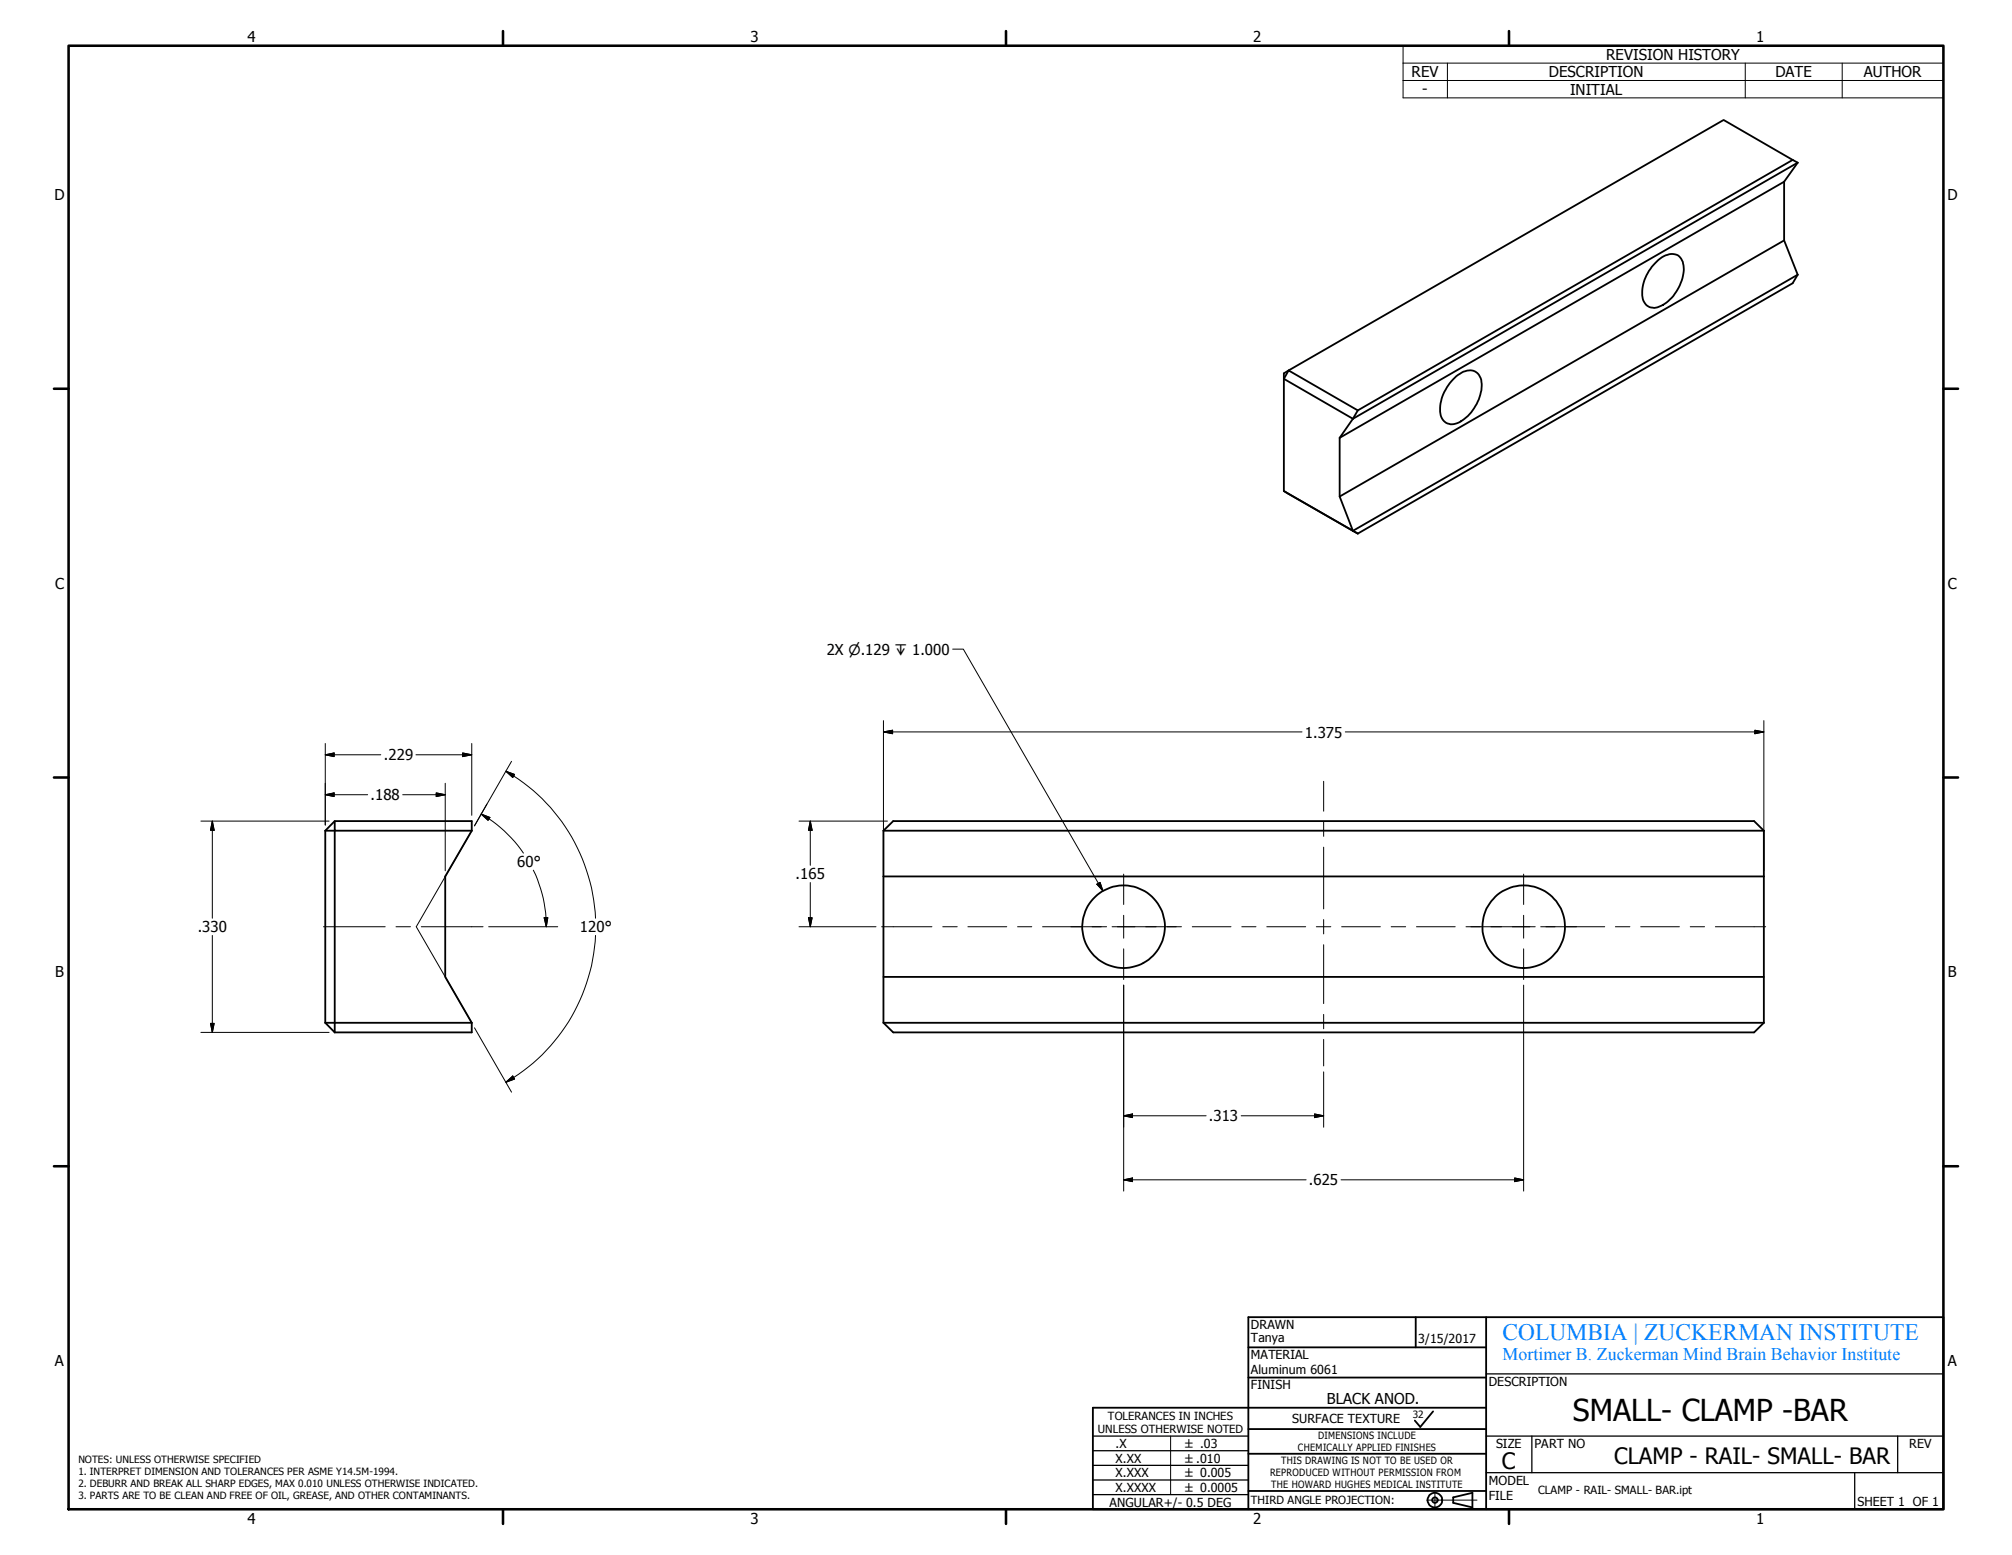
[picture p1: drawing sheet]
<svg xmlns="http://www.w3.org/2000/svg" width="279mm" height="216mm" viewBox="0 0 279 216" stroke-linecap="round" stroke-linejoin="round" font-family="sans-serif">
<g fill="none" stroke="#000" stroke-width=".25">
<path d="M230.3 36.1a2.3 2.3 0 0 1 2.9-.5 3.2 3.2 0 0 1 .3 3.4 5.5 5.5 0 0 1-3.8 3.8 1.7 1.7 0 0 1-1.7-2.1 6.2 6.2 0 0 1 2.3-4.6zM247.8 25.2v8.2l1.8 4.7M247.8 25.2l-61.8 35.6M247.8 33.4l-61.8 35.5M248.9 22.2l.7 .4M248.9 22.2l-60.3 34.8M248.9 22.2l-9.5-5.5-61.1 35.1v16.4M249.6 38.1l-61.7 35.6M249.6 38.1l-.7 1.2-60.3 34.8M249.6 22.6l-61.7 35.5M249.6 22.6l-1.8 2.6M187.9 58.1l-1.9 2.7"/>
<path d="M188.6 57l-.7 1.1M188.6 57l-9.7-5.6-.6 1.2 9.6 5.5M202.2 52.2a2.66 2.66 0 0 1 2.6-.6 2.3 2.3 0 0 1 .9 2.6 6.2 6.2 0 0 1-3.6 4.6 1.68 1.68 0 0 1-2.1-1.9 6.3 6.3 0 0 1 2.2-4.7zM178.3 68.2l10.3 5.9M178.3 68.2l9.6 5.5M186 60.8v8.1l1.9 4.8M187.9 73.7l.7 .4M45.2 115.3v26.7M45.2 115.3h1.3v28M46.5 114l-1.3 1.3M46.5 114h19v1.3h-19zM65.5 115.3l-3.7 6.4v13.9l3.7 6.4"/>
<path d="M122.7 115.3h122.2M122.7 115.3v6.4M122.7 115.3l1.3-1.3h119.6l1.3 1.3M244.9 115.3v6.4M122.7 121.7h122.2M122.7 135.6h122.2M122.7 121.7v20.3M244.9 121.7v20.3M45.2 142h20.3M45.2 142l1.3 1.3M65.5 142v1.3h-19M122.7 142l1.3 1.3h119.6l1.3-1.3"/>
<path d="M122.7 142h122.2M173.4 191.3h33M173.4 187.1h33M173.4 198.4h33M196.6 182.9v4.2M199 196l-1.8 2.1-.7-.9M206.4 195.5h-54.6v14h118.1v-26.6h-96.5v26.7M206.4 182.9v26.6M173.4 207h33M173.4 201.8h33M201.8 207.9l2.7-.6v2l-2.7-.6z"/>
<circle cx="156" cy="128.7" r="5.7"/>
<circle cx="211.6" cy="128.7" r="5.7"/>
<circle cx="199.3" cy="208.3" r="1.02"/>
<circle cx="199.3" cy="208.3" r=".38"/>
</g>
<g fill="none" stroke="#000" stroke-width=".36">
<path d="M9.5 6.3h260.4v203.2h-260.4zM69.8 4.3v2M139.7 4.3v2M209.5 4.3v2M7.5 54h2M269.9 54h2M7.5 107.9h2M269.9 107.9h2M7.5 161.9h2M269.9 161.9h2M69.8 209.5v2.1M139.7 209.5v2.1"/>
<path d="M209.5 209.5v2.1"/>
</g>
<g fill="none" stroke="#000" stroke-width=".14">
<path d="M194.8 6.3h75.1v7.3h-75.1zM194.8 8.8h75.1M194.8 11.2h75.1M201 8.8v4.8M242.4 8.8v4.8M255.8 8.8v4.8M132.3 90.1h1.5l19.4 33.6M27.9 114h17.8M29.5 114v13.5M29.5 114l.2 1.3h-.5zM45.2 104.8l1.2-.3v.6zM45.2 110.3l1.2-.2v.5z"/>
<path d="M45.2 104.8h7.7M45.2 110.3h5.9M45.2 103.2v11.4M55.9 110.3h5.9M57.8 104.8h7.7M60.6 110.1l1.2 .2-1.2 .3zM61.8 108.8v12.1M64.2 104.5l1.3 .3-1.3 .3zM65.5 115.3l-7.7 13.4 7.7 13.3M65.5 103.2v10M66.8 113a17.6 17.6 0 0 1 5.9 5.4M66.8 113l1.2 .5-.2 .4z"/>
<path d="M70.3 107.1a25 25 0 0 1 12.4 20.4M70.3 107.1l1.2 .4-.3 .4zM71 105.7l-5.1 9 1.7-3M111 114h12.2M112.5 114v6.1M112.5 114l.3 1.3h-.5zM122.7 101.6l1.3-.2v.5zM122.7 101.6h58.1M122.7 100.1v20.8M183.8 108.5v4.1M183.8 114.1v2M183.8 117.6v8.6"/>
<path d="M186.8 101.6h58.1M243.7 101.4l1.2 .2-1.2 .3zM244.9 100.1v20.8M29.5 129.9v13.4M44.9 128.7h8.6M55 128.7h2M58.5 128.7h8.6M67.9 128.7h9.5M74.1 120.8a17.8 17.8 0 0 1 1.8 7.9M75.6 127.4h.5l-.2 1.3zM82.7 129.9a24.9 24.9 0 0 1-12.4 20.4M111 128.7h10.6"/>
<path d="M112.3 127.4h.5l-.3 1.3zM112.5 122.5v6.2M122.4 128.7h7M130.9 128.7h2M134.4 128.7h5.4M141.3 128.7h2M144.8 128.7h8.9M152.3 122.8l.5-.3 .4 1.2zM154.4 128.7h9.7M156 136.8v28.6M156 121.4v4.2M156 127.1v3.2"/>
<path d="M156 131.7v4.3M165.6 128.7h5.3M172.4 128.7h2M175.9 128.7h5.4M182.8 128.7h2M183.8 127.7v2M183.8 131.2v8.1M186.3 128.7h5.4M193.2 128.7h2M196.7 128.7h5.4M203.6 128.7h9.6M211.6 121.4v4.2"/>
<path d="M211.6 127.1v3.2M211.6 131.7v4.3M211.6 136.8v28.6M214 128.7h8.8M224.3 128.7h2M227.8 128.7h5.4M234.7 128.7h2M238.2 128.7h7M27.9 143.3h17.8M29.2 142.1h.5l-.2 1.2zM65.9 142.7l5.1 8.9M70.3 150.3l.9-.9 .3 .4z"/>
<path d="M156 154.9l1.3-.2v.5zM167.5 154.9h-11.5M172.4 154.9h11.4M182.5 154.7l1.3 .2-1.3 .3zM183.8 148.8v7.7M183.8 140.8v2M183.8 144.3v3.7M156 163.8l1.3-.2v.5zM156 163.8h25.4M186.2 163.8h25.4M210.3 163.6l1.3 .2-1.3 .3zM162.6 199.4v8.1"/>
<path d="M198.1 208.3h7M199.3 207.1v2.3"/>
</g>
<path d="M151.8 199.4h21.6M206.4 190.8h63.5M206.4 199.4h63.5M212.7 199.4v5.1M263.5 199.4v5.1M151.8 207.5h21.6M151.8 205.5h21.6M151.8 203.5h21.6M151.8 201.4h21.6M206.4 204.5h63.5M257.6 204.5v5" fill="none" stroke="#000" stroke-width=".18"/>
<g fill="#000" stroke="#000" stroke-width=".14">
<path d="M29.5 114l.2 1.3h-.5zM45.2 104.8l1.2-.3v.6zM45.2 110.3l1.2-.2v.5zM60.6 110.1l1.2 .2-1.2 .3zM64.2 104.5l1.3 .3-1.3 .3zM66.8 113l1.2 .5-.2 .4zM70.3 107.1l1.2 .4-.3 .4zM112.5 114l.3 1.3h-.5zM122.7 101.6l1.3-.2v.5zM243.7 101.4l1.2 .2-1.2 .3zM75.6 127.4h.5l-.2 1.3zM112.3 127.4h.5l-.3 1.3z"/>
<path d="M152.3 122.8l.5-.3 .4 1.2zM29.2 142.1h.5l-.2 1.2zM70.3 150.3l.9-.9 .3 .4zM156 154.9l1.3-.2v.5zM182.5 154.7l1.3 .2-1.3 .3zM156 163.8l1.3-.2v.5zM210.3 163.6l1.3 .2-1.3 .3z"/>
</g>
<text font-size="4.2" x="218.4" y="197.3">SMALL- CLAMP -BAR</text>
<text font-size="3.3" fill="#0080ff" x="208.6" y="186">COLUMBIA | ZUCKERMAN INSTITUTE</text>
<g font-size="3.1">
<text x="224.1" y="203.3">CLAMP - RAIL- SMALL- BAR</text>
<text x="208.6" y="204">C</text>
</g>
<text font-size="2.5" fill="#0080ff" x="208.6" y="188.8">Mortimer B. Zuckerman Mind Brain Behavior Institute</text>
<g font-size="2.1">
<text x="34.4" y="5.9">4</text>
<text x="104.2" y="5.9">3</text>
<text x="174" y="5.9">2</text>
<text x="243.9" y="5.9">1</text>
<text x="196" y="10.8">REV</text>
<text x="215.1" y="10.8">DESCRIPTION</text>
<text x="223" y="8.3">REVISION HISTORY</text>
<text x="246.5" y="10.8">DATE</text>
<text x="258.8" y="10.8">AUTHOR</text>
<text x="197.5" y="13.1">-</text>
<text x="218" y="13.2">INITIAL</text>
<text x="7.6" y="27.8">D</text>
<text x="270.4" y="27.8">D</text>
<text x="7.6" y="81.7">C</text>
<text x="270.5" y="81.7">C</text>
<text x="114.8" y="90.9">2X ⌀.129 ↧ 1.000</text>
<text x="53.3" y="105.6">.229</text>
<text x="181.2" y="102.4">1.375</text>
<text x="51.5" y="111.1">.188</text>
<text x="71.8" y="120.4">60°</text>
<text x="110.5" y="122.1">.165</text>
<text x="27.5" y="129.4">.330</text>
<text x="80.5" y="129.4">120°</text>
<text x="7.6" y="135.7">B</text>
<text x="270.5" y="135.7">B</text>
<text x="167.9" y="155.7">.313</text>
<text x="181.8" y="164.5">.625</text>
<text x="7.6" y="189.7">A</text>
<text x="270.5" y="189.7">A</text>
<text x="184.3" y="194.9">BLACK ANOD.</text>
<text x="34.4" y="211.6">4</text>
<text x="104.2" y="211.6">3</text>
<text x="174" y="211.6">2</text>
<text x="243.9" y="211.6">1</text>
</g>
<g font-size="1.7">
<text x="173.7" y="184.5">DRAWN</text>
<text x="173.7" y="188.7">MATERIAL</text>
<text x="173.7" y="186.3">Tanya</text>
<text x="173.7" y="190.8">Aluminum 6061</text>
<text x="197" y="186.4">3/15/2017</text>
<text x="173.7" y="192.9">FINISH</text>
<text x="179.4" y="197.6">SURFACE TEXTURE</text>
<text x="206.7" y="192.4">DESCRIPTION</text>
<text x="154.9" y="201">.X</text>
<text x="154.9" y="203.1">X.XX</text>
<text x="207.8" y="201">SIZE</text>
<text x="213.1" y="201.1">PART NO</text>
<text x="265.1" y="201">REV</text>
<text x="154.1" y="209.2">ANGULAR+/- 0.5 DEG</text>
<text x="154.9" y="205.1">X.XXX</text>
<text x="154.9" y="207.1">X.XXXX</text>
<text x="206.7" y="206.1">MODEL</text>
<text x="206.7" y="208.2">FILE</text>
<text x="257.9" y="209.1">SHEET 1 OF 1</text>
</g>
<g font-size="1.6">
<text x="153.8" y="197.1">TOLERANCES IN INCHES</text>
<text x="152.4" y="199">UNLESS OTHERWISE NOTED</text>
<text x="164.6" y="201.1">± .03</text>
<text x="164.6" y="203.1">±.010</text>
<text x="164.6" y="205.1">± 0.005</text>
<text x="164.6" y="207.2">± 0.0005</text>
<text x="173.7" y="208.8">THIRD ANGLE PROJECTION:</text>
<text x="213.6" y="207.4">CLAMP - RAIL- SMALL- BAR.ipt</text>
</g>
<g font-size="1.4">
<text x="196.2" y="196.9">32</text>
<text x="10.9" y="203.1">NOTES: UNLESS OTHERWISE SPECIFIED</text>
<text x="177.9" y="203.3">THIS DRAWING IS NOT TO BE USED OR</text>
<text x="180.2" y="201.5">CHEMICALLY APPLIED FINISHES</text>
<text x="183" y="199.9">DIMENSIONS INCLUDE</text>
<text x="10.9" y="204.7">1. INTERPRET DIMENSION AND TOLERANCES PER ASME Y14.5M-1994.</text>
<text x="10.9" y="206.4">2. DEBURR AND BREAK ALL SHARP EDGES, MAX 0.010 UNLESS OTHERWISE INDICATED.</text>
<text x="10.9" y="208.1">3. PARTS ARE TO BE CLEAN AND FREE OF OIL, GREASE, AND OTHER CONTAMINANTS.</text>
<text x="176.4" y="205">REPRODUCED WITHOUT PERMISSION FROM</text>
<text x="176.5" y="206.6">THE HOWARD HUGHES MEDICAL INSTITUTE</text>
</g>
</svg>
